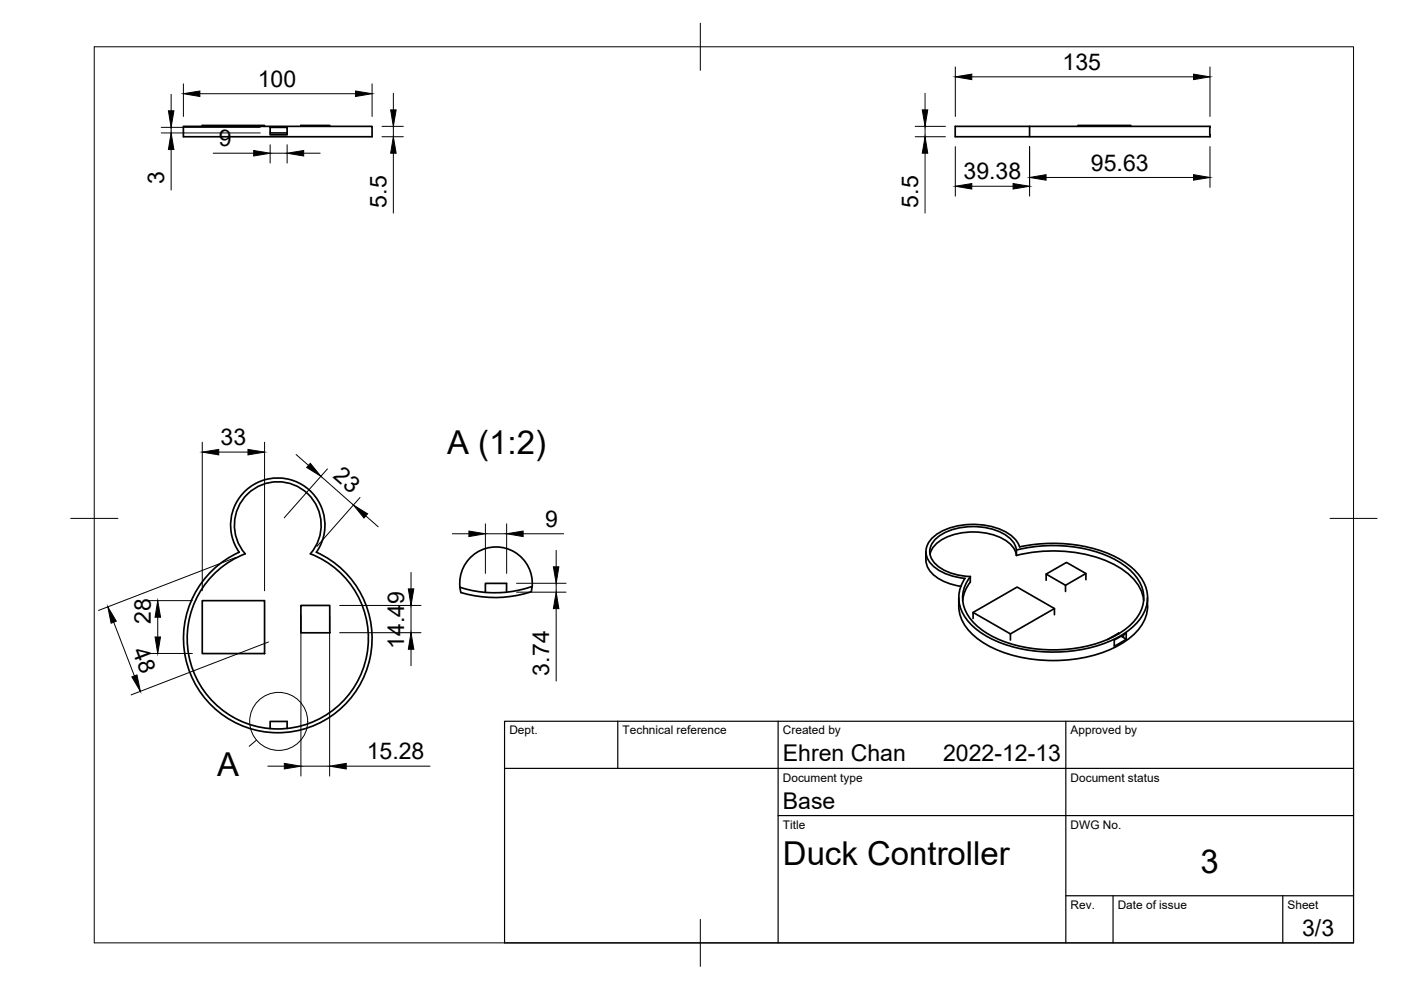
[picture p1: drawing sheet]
<svg xmlns="http://www.w3.org/2000/svg" width="297mm" height="210mm" viewBox="0 0 297 210" stroke-linecap="round" stroke-linejoin="round" font-family="sans-serif">
<!-- layer: Visible -->
<g fill="none" stroke="#000" stroke-width=".36">
<path d="M38.9 26.8h40v2.2h-40zM42.9 26.8v-.2h13.2v.2M57.3 27h3.6v1.6h-3.6zM57.3 28.2h3.6M63.8 26.8v-.2h6.1v.2M218.3 26.8h38.3v2.2h-54.1v-2.2h15.8v2.2M228.5 26.8v-.2h11.3v.2M52.5 104.7a9.2 9.2 0 0 1 12.8 0 9.2 9.2 0 0 1 .5 12.7 19.2 19.2 0 0 1 8.4 29.5 19.2 19.2 0 0 1-30.6 0 19.2 19.2 0 0 1 8.4-29.5 9.2 9.2 0 0 1 .5-12.7zM67.1 117.1a20 20 0 0 1 7.6 30.6 20 20 0 0 1-31.5 0 20 20 0 0 1 7.5-30.6 10 10 0 0 1 8.2-15.8 10 10 0 0 1 8.2 15.8M196.3 117v1.8M196.3 118.7a5 5 0 0 0 2.9 4.1 13 13 0 0 0 4.5 1.5M197.2 117.5a6 6 0 0 1 4.5-4 14 14 0 0 1 12.2 1.6 4.2 4.2 0 0 1 1.6 2.7"/>
<path d="M198.6 114a13.6 13.6 0 0 1 12.4-1.6 6.1 6.1 0 0 1 4.5 4.2 30.3 30.3 0 0 1 21.5 2.4 10.6 10.6 0 0 1 5.4 6.6 8.3 8.3 0 0 1-4.2 8.1 28.4 28.4 0 0 1-19.7 3.7 22.3 22.3 0 0 1-11.4-4.7 7.3 7.3 0 0 1-2.1-9.4l.7-1.1a10.4 10.4 0 0 1-7.8-3.2 3.5 3.5 0 0 1 .7-5zM215.5 116.6v1.2M215.5 117.8a30.3 30.3 0 0 1 21.5 2.3 10.1 10.1 0 0 1 5.5 7.2M42.9 127.4h13.2v11.2h-13.2zM63.8 128.4h6.1v5.8h-6.1zM97.5 124.5a24.1 24.1 0 0 0 15.3-.2l-.2 1.2a25 25 0 0 1-14.9 .1M107.4 125.6v-1.9h-4.5v1.9M112.8 124.3a7.7 7.7 0 0 0-8.3-8.3 7.7 7.7 0 0 0-6.8 9.6M203.3 126.7a9.3 9.3 0 0 0 4.6 9.2 29.1 29.1 0 0 0 19.4 3.9 22.9 22.9 0 0 0 13.6-5.8 8.4 8.4 0 0 0 2.4-7.3M204.6 122.6a7.3 7.3 0 0 0 1.2 9.7 22.1 22.1 0 0 0 12.9 5.7 30.8 30.8 0 0 0 18.7-3.1 11 11 0 0 0 5.8-7 8.5 8.5 0 0 0-4.1-8.3 28.8 28.8 0 0 0-19.6-4.2l-3.3 .6a7.1 7.1 0 0 0-5.3-4.2 15.5 15.5 0 0 0-12.1 1.3 4.3 4.3 0 0 0-2.3 5.1 8.5 8.5 0 0 0 6.8 4.2l1.3 .2M205.7 122.3v1.1M205.7 123.4l-1 1.6-.6 2.3"/>
<path d="M206.3 131.1v-1.2l7.9 4.5v1.3M206.3 129.9l9.3-5.4 8 4.5v1.3M221.8 123v-1.3l4.1 2.4v1.3M221.8 121.7l4.3-2.5 4.1 2.4v1.3M223.6 129l-9.4 5.4M230.2 121.6l-4.3 2.5M236.2 135.7v1.3M237.2 134.3h.1M237.2 134.3v.1M237.2 134.3l-2.4 1.3M237.7 134.9l1.1 .6v-1.3l-2.5 1.5M238.2 134.6v.3l-.2-.2"/>
<path d="M238.8 135.5l-2.5 1.5M60.9 154.5v-1.5h-3.6v1.5"/>
</g>
<!-- layer: BORDER -->
<path d="M20 9.9h267v190h-267zM148.5 4.9v10M15 109.9h10M282 109.9h10M148.5 194.9v10" fill="none" stroke="#000" stroke-width=".21"/>
<!-- layer: TITLEBLOCK -->
<path d="M107 152.9h180v47h-180zM131 152.9v10M165 152.9v47M226 152.9v47M107 162.9h180M165 172.9h122M226 189.9h61M236 189.9v10M272 189.9v10" fill="none" stroke="#000" stroke-width=".25"/>
<!-- layer: FD_Dimensions -->
<g fill="none" stroke="#000" stroke-width=".21">
<path d="M36.3 20v3.5M38.9 17.8v6.9M42.4 19.9h33M78.9 17.8v6.9M83.4 19.8v3.5M196.1 19.8v3.5M202.5 14.2v10.5M206 16.3h47M256.5 14.2v10.5M34.2 27h21M34.2 28.2h21M36.3 27v1.2"/>
<path d="M36.3 31.7v8.6M45.2 32.5h8.6M57.3 30.7v3.9M57.3 32.5h3.6M60.9 30.7v3.9M64.4 32.5h3.5M81 26.8h4.5M81 29h4.5M83.4 26.8v2.2M83.4 32.5v12.7M194 26.8h6.4M194 29h6.4"/>
<path d="M196.1 26.8v2.2M196.1 32.5v12.7M202.5 31.1v10.5M206 39.5h8.8M218.3 31.1v10.5M221.8 37.6h31.2M256.5 31.1v8.6M42.9 93.8v31.5M46.4 95.9h6.2M56.1 93.8v31.5M62.8 96.4l2.6 2.3M69.4 99.4l-9.1 10.4"/>
<path d="M50 118.2l-29.1 11.2M68 101l6.9 6.1M76.3 105.5l-9.1 10.4M77.6 109.4l2.6 2.3M95.9 113.2h3.5M102.9 111.1v10.5M102.9 113.2h4.5M107.4 111.1v10.5M110.9 113.2h8.6M117.9 116.7v3.5M24.1 131.9l4.4 11.4M31.3 127.4h9.5"/>
<path d="M31.3 138.5h9.5M33.4 130.9v4.2M56.9 136.1l-29.1 11.2M63.8 130.5v34M69.9 130.5v34M72 128.4h17.3M72 134.1h17.3M87.1 121.4v3.5M87.1 128.4v5.7M87.1 137.7v3.5M109.5 123.7h10.5M109.5 125.6h10.5"/>
<path d="M117.9 123.7v1.9M117.9 129v15.4M56.8 162.4h3.5M63.8 162.4h6.1M73.4 162.4h17.8"/>
</g>
<g fill="#000" stroke="#000" stroke-width=".21">
<path d="M38.9 19.9l3.5-.6v1.2zM75.4 19.3l3.5 .6-3.5 .6zM202.5 16.3l3.5-.6v1.2zM253 15.7l3.5 .6-3.5 .6zM35.7 23.5h1.2l-.6 3.5zM36.3 28.2l.6 3.5h-1.2zM53.8 31.9l3.5 .6-3.5 .6zM60.9 32.5l3.5-.6v1.2zM82.8 23.3h1.2l-.6 3.5zM83.4 29l.6 3.5h-1.2zM195.5 23.3h1.2l-.6 3.5zM196.1 29l.6 3.5h-1.2z"/>
<path d="M202.5 39.5l3.5-.6v1.2zM214.8 38.9l3.5 .6-3.5 .6zM218.3 37.6l3.5-.6v1.2zM253 37l3.5 .6-3.5 .6zM42.9 95.9l3.5-.6v1.1zM52.6 95.3l3.5 .6-3.5 .5zM65.8 98.2l2.2 2.8-3-1.9zM74.9 107.1l3 1.8-.7 .9zM99.4 112.6l3.5 .6-3.5 .6zM107.4 113.2l3.5-.6v1.2zM22.9 128.7l1.8 3-1.1 .4zM33.4 127.4l.6 3.5h-1.1z"/>
<path d="M32.9 135.1h1.1l-.6 3.4zM86.6 124.9h1.1l-.6 3.5zM87.1 134.1l.6 3.6h-1.1zM117.3 120.2h1.2l-.6 3.5zM117.9 125.6l.6 3.4h-1.2zM28 143.5l1-.4 .8 3.5zM60.3 161.9l3.5 .5-3.5 .6zM69.9 162.4l3.5-.5v1.1z"/>
</g>
<!-- layer: Detail Boundary -->
<g fill="none" stroke="#000" stroke-width=".21">
<path d="M54.4 156.9l-1.6 1.3"/>
<circle cx="59.1" cy="153" r="6.1"/>
</g>
<g font-size="7">
<text x="94.8" y="96.3">A (1:2)</text>
<text x="46" y="164.5">A</text>
<text x="166" y="183.4">Duck Controller</text>
<text x="254.5" y="185.2">3</text>
</g>
<g font-size="4.9">
<text x="225.3" y="14.8">135</text>
<text x="54.7" y="18.4">100</text>
<text x="46.4" y="31">9</text>
<text x="34.8" y="39.1" transform="rotate(-90 34.8 39.1)">3</text>
<text x="204.3" y="38">39.38</text>
<text x="231.3" y="36.2">95.63</text>
<text x="81.9" y="44" transform="rotate(-90 81.9 44)">5.5</text>
<text x="194.7" y="44" transform="rotate(-90 194.7 44)">5.5</text>
<text x="46.8" y="94.4">33</text>
<text x="70.4" y="101.1" transform="rotate(41 70.4 101.1)">23</text>
<text x="115.6" y="111.7">9</text>
<text x="28" y="138" transform="rotate(69 28 138)">48</text>
<text x="32" y="132.2" transform="rotate(-90 32 132.2)">28</text>
<text x="85.7" y="137.5" transform="rotate(-90 85.7 137.5)">14.49</text>
<text x="116.5" y="143.2" transform="rotate(-90 116.5 143.2)">3.74</text>
<text x="77.8" y="161">15.28</text>
<text x="166" y="161.4">Ehren Chan</text>
<text x="200" y="161.4">2022-12-13</text>
<text x="166" y="171.4">Base</text>
<text x="276.1" y="198.6">3/3</text>
</g>
<g font-size="2.5">
<text x="108" y="155.7">Dept.</text>
<text x="132" y="155.7">Technical reference</text>
<text x="166" y="155.7">Created by</text>
<text x="227" y="155.7">Approved by</text>
<text x="166" y="165.7">Document type</text>
<text x="227" y="165.7">Document status</text>
<text x="166" y="175.7">Title</text>
<text x="227" y="175.7">DWG No.</text>
<text x="227" y="192.7">Rev.</text>
<text x="237" y="192.7">Date of issue</text>
<text x="273" y="192.7">Sheet</text>
</g>
</svg>
